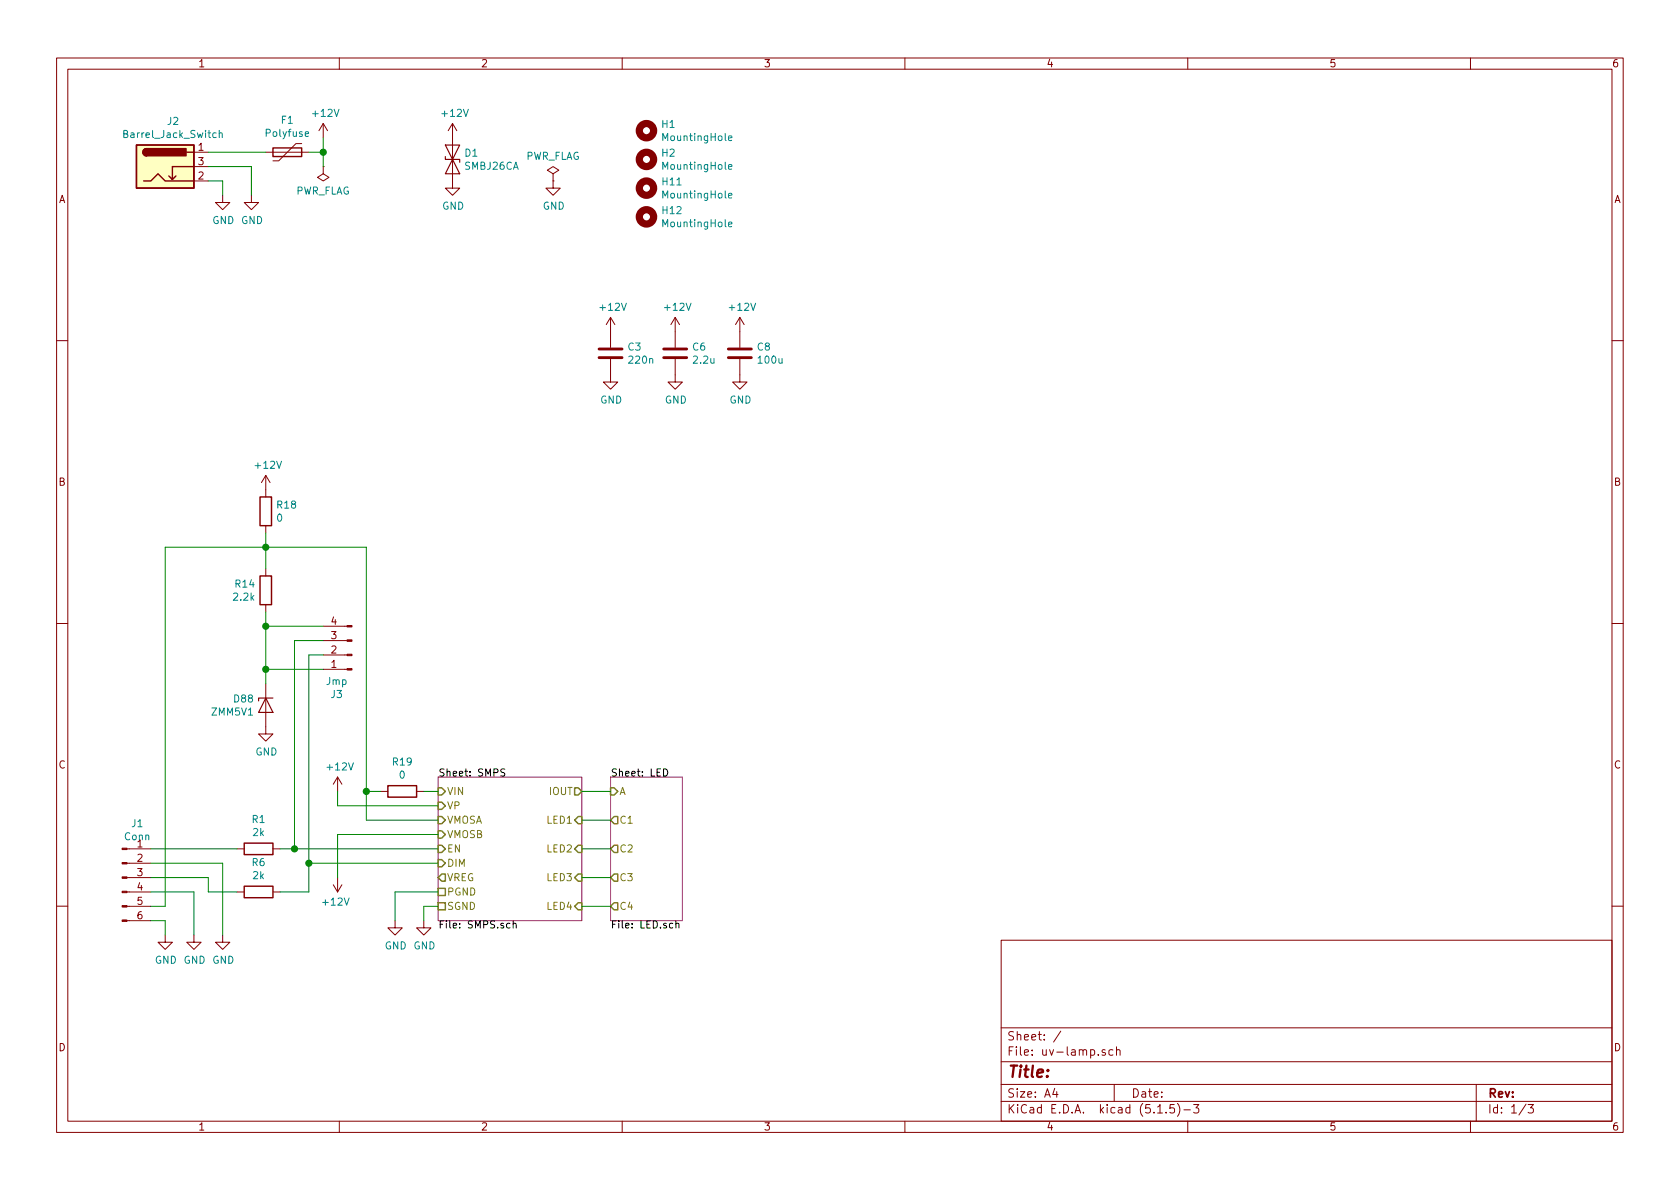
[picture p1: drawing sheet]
EESchema Schematic File Version 4
EELAYER 30 0
EELAYER END
$Descr A4 11693 8268
encoding utf-8
Sheet 1 3
Title ""
Date ""
Rev ""
Comp ""
Comment1 ""
Comment2 ""
Comment3 ""
Comment4 ""
$EndDescr
$Comp
L Connector:Barrel_Jack_Switch J2
U 1 1
P 1150 1150
F 0 "J2" H 1205 1467 50  0000 C CNN
F 1 "Barrel_Jack_Switch" H 1205 1376 50  0000 C CNN
F 2 "mod:BARREL_JACK" H 1200 1110 50  0001 C CNN
F 3 "~" H 1200 1110 50  0001 C CNN
	1    1150 1150
	1    0    0    -1  
$EndComp
$Sheet
S 3050 5400 1000 1000
U 5CB5A3BC
F0 "SMPS" 50
F1 "SMPS.sch" 50
F2 "IOUT" O R 4050 5500 50 
F3 "PGND" U L 3050 6200 50 
F4 "SGND" U L 3050 6300 50 
F5 "EN" I L 3050 5900 50 
F6 "VREG" O L 3050 6100 50 
F7 "VIN" I L 3050 5500 50 
F8 "DIM" I L 3050 6000 50 
F9 "LED4" I R 4050 6300 50 
F10 "LED3" I R 4050 6100 50 
F11 "LED2" I R 4050 5900 50 
F12 "LED1" I R 4050 5700 50 
F13 "VMOSA" I L 3050 5700 50 
F14 "VMOSB" I L 3050 5800 50 
F15 "VP" I L 3050 5600 50 
$EndSheet
$Comp
L Device:Polyfuse F1
U 1 1
P 2000 1050
F 0 "F1" V 1775 1050 50  0000 C CNN
F 1 "Polyfuse" V 1866 1050 50  0000 C CNN
F 2 "mod:C_Rect_L7.0mm_W2.5mm_P5.00mm" H 2050 850 50  0001 L CNN
F 3 "~" H 2000 1050 50  0001 C CNN
	1    2000 1050
	0    1    1    0   
$EndComp
$Comp
L Device:D_TVS D1
U 1 1
P 3150 1100
F 0 "D1" V 3104 1179 50  0000 L CNN
F 1 "SMBJ26CA" V 3195 1179 50  0000 L CNN
F 2 "mod:D_SMB_Handsoldering" H 3150 1100 50  0001 C CNN
F 3 "~" H 3150 1100 50  0001 C CNN
	1    3150 1100
	0    1    1    0   
$EndComp
$Comp
L power:GND #PWR0101
U 1 1
P 3150 1250
F 0 "#PWR0101" H 3150 1000 50  0001 C CNN
F 1 "GND" H 3155 1077 50  0000 C CNN
F 2 "" H 3150 1250 50  0001 C CNN
F 3 "" H 3150 1250 50  0001 C CNN
	1    3150 1250
	1    0    0    -1  
$EndComp
$Comp
L power:GND #PWR0102
U 1 1
P 1550 1350
F 0 "#PWR0102" H 1550 1100 50  0001 C CNN
F 1 "GND" H 1555 1177 50  0000 C CNN
F 2 "" H 1550 1350 50  0001 C CNN
F 3 "" H 1550 1350 50  0001 C CNN
	1    1550 1350
	1    0    0    -1  
$EndComp
Wire Wire Line
	1450 1250 1550 1250
Wire Wire Line
	1550 1250 1550 1350
$Comp
L power:+12V #PWR0103
U 1 1
P 2250 950
F 0 "#PWR0103" H 2250 800 50  0001 C CNN
F 1 "+12V" H 2265 1123 50  0000 C CNN
F 2 "" H 2250 950 50  0001 C CNN
F 3 "" H 2250 950 50  0001 C CNN
	1    2250 950 
	1    0    0    -1  
$EndComp
Wire Wire Line
	2150 1050 2250 1050
Wire Wire Line
	2250 1050 2250 950 
$Comp
L power:+12V #PWR0104
U 1 1
P 3150 950
F 0 "#PWR0104" H 3150 800 50  0001 C CNN
F 1 "+12V" H 3165 1123 50  0000 C CNN
F 2 "" H 3150 950 50  0001 C CNN
F 3 "" H 3150 950 50  0001 C CNN
	1    3150 950 
	1    0    0    -1  
$EndComp
Wire Wire Line
	3050 6300 2950 6300
$Sheet
S 4250 5400 500  1000
U 5CBCE28D
F0 "LED" 50
F1 "LED.sch" 50
F2 "A" I L 4250 5500 50 
F3 "C1" O L 4250 5700 50 
F4 "C2" O L 4250 5900 50 
F5 "C3" O L 4250 6100 50 
F6 "C4" O L 4250 6300 50 
$EndSheet
Wire Wire Line
	4050 5500 4250 5500
Wire Wire Line
	4250 5900 4050 5900
Wire Wire Line
	4050 6100 4250 6100
Wire Wire Line
	4050 6300 4250 6300
$Comp
L Connector:Conn_01x06_Male J1
U 1 1
P 850 6100
F 0 "J1" H 956 6478 50  0000 C CNN
F 1 "Conn" H 956 6387 50  0000 C CNN
F 2 "mod:Pin_Header_Straight_2x03_Pitch2.54mm" H 850 6100 50  0001 C CNN
F 3 "~" H 850 6100 50  0001 C CNN
	1    850  6100
	1    0    0    -1  
$EndComp
$Comp
L power:GND #PWR0108
U 1 1
P 1150 6500
F 0 "#PWR0108" H 1150 6250 50  0001 C CNN
F 1 "GND" H 1155 6327 50  0000 C CNN
F 2 "" H 1150 6500 50  0001 C CNN
F 3 "" H 1150 6500 50  0001 C CNN
	1    1150 6500
	1    0    0    -1  
$EndComp
Wire Wire Line
	1150 6500 1150 6400
Wire Wire Line
	1150 6400 1050 6400
$Comp
L power:GND #PWR0109
U 1 1
P 1350 6500
F 0 "#PWR0109" H 1350 6250 50  0001 C CNN
F 1 "GND" H 1355 6327 50  0000 C CNN
F 2 "" H 1350 6500 50  0001 C CNN
F 3 "" H 1350 6500 50  0001 C CNN
	1    1350 6500
	1    0    0    -1  
$EndComp
$Comp
L power:GND #PWR0110
U 1 1
P 1550 6500
F 0 "#PWR0110" H 1550 6250 50  0001 C CNN
F 1 "GND" H 1555 6327 50  0000 C CNN
F 2 "" H 1550 6500 50  0001 C CNN
F 3 "" H 1550 6500 50  0001 C CNN
	1    1550 6500
	1    0    0    -1  
$EndComp
Wire Wire Line
	1350 6500 1350 6200
Wire Wire Line
	1350 6200 1050 6200
Wire Wire Line
	1550 6000 1050 6000
Wire Wire Line
	1550 6000 1550 6500
$Comp
L power:PWR_FLAG #FLG0101
U 1 1
P 2250 1150
F 0 "#FLG0101" H 2250 1225 50  0001 C CNN
F 1 "PWR_FLAG" H 2250 1323 50  0000 C CNN
F 2 "" H 2250 1150 50  0001 C CNN
F 3 "~" H 2250 1150 50  0001 C CNN
	1    2250 1150
	-1   0    0    1   
$EndComp
Wire Wire Line
	2250 1150 2250 1050
Connection ~ 2250 1050
$Comp
L power:GND #PWR0111
U 1 1
P 3850 1250
F 0 "#PWR0111" H 3850 1000 50  0001 C CNN
F 1 "GND" H 3855 1077 50  0000 C CNN
F 2 "" H 3850 1250 50  0001 C CNN
F 3 "" H 3850 1250 50  0001 C CNN
	1    3850 1250
	1    0    0    -1  
$EndComp
$Comp
L power:PWR_FLAG #FLG0102
U 1 1
P 3850 1250
F 0 "#FLG0102" H 3850 1325 50  0001 C CNN
F 1 "PWR_FLAG" H 3850 1424 50  0000 C CNN
F 2 "" H 3850 1250 50  0001 C CNN
F 3 "~" H 3850 1250 50  0001 C CNN
	1    3850 1250
	1    0    0    -1  
$EndComp
$Comp
L power:GND #PWR0112
U 1 1
P 1750 1350
F 0 "#PWR0112" H 1750 1100 50  0001 C CNN
F 1 "GND" H 1755 1177 50  0000 C CNN
F 2 "" H 1750 1350 50  0001 C CNN
F 3 "" H 1750 1350 50  0001 C CNN
	1    1750 1350
	1    0    0    -1  
$EndComp
Wire Wire Line
	1750 1350 1750 1150
Wire Wire Line
	1450 1150 1750 1150
Wire Wire Line
	1450 1050 1850 1050
$Comp
L power:GND #PWR0106
U 1 1
P 2750 6400
F 0 "#PWR0106" H 2750 6150 50  0001 C CNN
F 1 "GND" H 2755 6227 50  0000 C CNN
F 2 "" H 2750 6400 50  0001 C CNN
F 3 "" H 2750 6400 50  0001 C CNN
	1    2750 6400
	1    0    0    -1  
$EndComp
$Comp
L power:GND #PWR0113
U 1 1
P 2950 6400
F 0 "#PWR0113" H 2950 6150 50  0001 C CNN
F 1 "GND" H 2955 6227 50  0000 C CNN
F 2 "" H 2950 6400 50  0001 C CNN
F 3 "" H 2950 6400 50  0001 C CNN
	1    2950 6400
	1    0    0    -1  
$EndComp
Wire Wire Line
	2750 6400 2750 6200
Wire Wire Line
	2750 6200 3050 6200
Wire Wire Line
	2950 6300 2950 6400
$Comp
L Mechanical:MountingHole H1
U 1 1
P 4500 900
F 0 "H1" H 4600 946 50  0000 L CNN
F 1 "MountingHole" H 4600 855 50  0000 L CNN
F 2 "mod:MountingHole_4.3mm_M4_Pad" H 4500 900 50  0001 C CNN
F 3 "~" H 4500 900 50  0001 C CNN
	1    4500 900 
	1    0    0    -1  
$EndComp
$Comp
L Mechanical:MountingHole H2
U 1 1
P 4500 1100
F 0 "H2" H 4600 1146 50  0000 L CNN
F 1 "MountingHole" H 4600 1055 50  0000 L CNN
F 2 "mod:MountingHole_4.3mm_M4_Pad" H 4500 1100 50  0001 C CNN
F 3 "~" H 4500 1100 50  0001 C CNN
	1    4500 1100
	1    0    0    -1  
$EndComp
Wire Wire Line
	1050 6300 1150 6300
Wire Wire Line
	1650 5900 1050 5900
$Comp
L Mechanical:MountingHole H11
U 1 1
P 4500 1300
F 0 "H11" H 4600 1346 50  0000 L CNN
F 1 "MountingHole" H 4600 1255 50  0000 L CNN
F 2 "mod:MountingHole_4.3mm_M4_Pad" H 4500 1300 50  0001 C CNN
F 3 "~" H 4500 1300 50  0001 C CNN
	1    4500 1300
	1    0    0    -1  
$EndComp
$Comp
L Mechanical:MountingHole H12
U 1 1
P 4500 1500
F 0 "H12" H 4600 1546 50  0000 L CNN
F 1 "MountingHole" H 4600 1455 50  0000 L CNN
F 2 "mod:MountingHole_4.3mm_M4_Pad" H 4500 1500 50  0001 C CNN
F 3 "~" H 4500 1500 50  0001 C CNN
	1    4500 1500
	1    0    0    -1  
$EndComp
$Comp
L Connector:Conn_01x04_Male J3
U 1 1
P 2450 4550
F 0 "J3" H 2556 4828 50  0000 C CNN
F 1 "Jmp" H 2556 4737 50  0000 C CNN
F 2 "mod:Pin_Header_Straight_2x02_Pitch2.54mm" H 2450 4550 50  0001 C CNN
F 3 "~" H 2450 4550 50  0001 C CNN
	1    2450 4550
	-1   0    0    1   
$EndComp
$Comp
L Device:D_Zener D?
U 1 1
P 1850 4900
AR Path="/5CB5A3BC/5CCECD83" Ref="D?"  Part="1" 
AR Path="/5CCECD83" Ref="D88"  Part="1" 
F 0 "D88" V 1804 4979 50  0000 L CNN
F 1 "ZMM5V1" V 1895 4979 50  0000 L CNN
F 2 "mod:D_MiniMELF_Handsoldering" H 1850 4900 50  0001 C CNN
F 3 "~" H 1850 4900 50  0001 C CNN
	1    1850 4900
	0    -1   1    0   
$EndComp
$Comp
L Device:R R14
U 1 1
P 1850 4100
F 0 "R14" H 1920 4146 50  0000 L CNN
F 1 "2.2k" H 1920 4055 50  0000 L CNN
F 2 "mod:R_1206_HandSoldering" V 1780 4100 50  0001 C CNN
F 3 "~" H 1850 4100 50  0001 C CNN
	1    1850 4100
	-1   0    0    -1  
$EndComp
$Comp
L power:+12V #PWR01
U 1 1
P 1850 3400
F 0 "#PWR01" H 1850 3250 50  0001 C CNN
F 1 "+12V" H 1865 3573 50  0000 C CNN
F 2 "" H 1850 3400 50  0001 C CNN
F 3 "" H 1850 3400 50  0001 C CNN
	1    1850 3400
	1    0    0    -1  
$EndComp
$Comp
L Device:R R?
U 1 1
P 1800 5900
AR Path="/5CB5A3BC/5CCDB116" Ref="R?"  Part="1" 
AR Path="/5CCDB116" Ref="R1"  Part="1" 
F 0 "R1" V 1593 5900 50  0000 C CNN
F 1 "2k" V 1684 5900 50  0000 C CNN
F 2 "mod:R_1206_HandSoldering" V 1730 5900 50  0001 C CNN
F 3 "~" H 1800 5900 50  0001 C CNN
	1    1800 5900
	0    1    1    0   
$EndComp
$Comp
L Device:R R?
U 1 1
P 1800 6200
AR Path="/5CB5A3BC/5CCDBA9E" Ref="R?"  Part="1" 
AR Path="/5CCDBA9E" Ref="R6"  Part="1" 
F 0 "R6" V 1593 6200 50  0000 C CNN
F 1 "2k" V 1684 6200 50  0000 C CNN
F 2 "mod:R_1206_HandSoldering" V 1730 6200 50  0001 C CNN
F 3 "~" H 1800 6200 50  0001 C CNN
	1    1800 6200
	0    1    1    0   
$EndComp
Wire Wire Line
	1850 4650 2250 4650
Wire Wire Line
	1850 4650 1850 4750
Connection ~ 1850 4650
Wire Wire Line
	1850 4250 1850 4350
Wire Wire Line
	2250 4350 1850 4350
Connection ~ 1850 4350
Wire Wire Line
	1850 4350 1850 4650
Wire Wire Line
	1450 6200 1450 6100
Wire Wire Line
	1050 6100 1450 6100
Wire Wire Line
	2150 4550 2250 4550
Wire Wire Line
	1650 6200 1450 6200
$Comp
L power:GND #PWR0114
U 1 1
P 1850 5050
F 0 "#PWR0114" H 1850 4800 50  0001 C CNN
F 1 "GND" H 1855 4877 50  0000 C CNN
F 2 "" H 1850 5050 50  0001 C CNN
F 3 "" H 1850 5050 50  0001 C CNN
	1    1850 5050
	1    0    0    -1  
$EndComp
$Comp
L Device:R R?
U 1 1
P 2800 5500
AR Path="/5CB5A3BC/5CCF27A7" Ref="R?"  Part="1" 
AR Path="/5CCF27A7" Ref="R19"  Part="1" 
F 0 "R19" V 2593 5500 50  0000 C CNN
F 1 "0" V 2684 5500 50  0000 C CNN
F 2 "mod:R_2010_HandSoldering" V 2730 5500 50  0001 C CNN
F 3 "~" H 2800 5500 50  0001 C CNN
	1    2800 5500
	0    1    1    0   
$EndComp
$Comp
L Device:R R?
U 1 1
P 1850 3550
AR Path="/5CB5A3BC/5CCF3D18" Ref="R?"  Part="1" 
AR Path="/5CCF3D18" Ref="R18"  Part="1" 
F 0 "R18" H 1920 3596 50  0000 L CNN
F 1 "0" H 1920 3505 50  0000 L CNN
F 2 "mod:R_2010_HandSoldering" V 1780 3550 50  0001 C CNN
F 3 "~" H 1850 3550 50  0001 C CNN
	1    1850 3550
	1    0    0    -1  
$EndComp
Wire Wire Line
	1850 3950 1850 3800
Wire Wire Line
	1850 3800 1150 3800
Connection ~ 1850 3800
Wire Wire Line
	1850 3800 1850 3700
Wire Wire Line
	1850 3800 2550 3800
$Comp
L Device:C C?
U 1 1
P 4700 2450
AR Path="/5CB5A3BC/5CCFD9EC" Ref="C?"  Part="1" 
AR Path="/5CCFD9EC" Ref="C6"  Part="1" 
F 0 "C6" H 4815 2496 50  0000 L CNN
F 1 "2.2u" H 4815 2405 50  0000 L CNN
F 2 "mod:C_1210_HandSoldering" H 4738 2300 50  0001 C CNN
F 3 "~" H 4700 2450 50  0001 C CNN
	1    4700 2450
	1    0    0    -1  
$EndComp
$Comp
L Device:C C?
U 1 1
P 5150 2450
AR Path="/5CB5A3BC/5CCFD9F4" Ref="C?"  Part="1" 
AR Path="/5CCFD9F4" Ref="C8"  Part="1" 
F 0 "C8" H 5265 2496 50  0000 L CNN
F 1 "100u" H 5265 2405 50  0000 L CNN
F 2 "mod:C_1812_HandSoldering" H 5188 2300 50  0001 C CNN
F 3 "~" H 5150 2450 50  0001 C CNN
	1    5150 2450
	1    0    0    -1  
$EndComp
$Comp
L Device:C C?
U 1 1
P 4250 2450
AR Path="/5CB5A3BC/5CCFD9FC" Ref="C?"  Part="1" 
AR Path="/5CCFD9FC" Ref="C3"  Part="1" 
F 0 "C3" H 4365 2496 50  0000 L CNN
F 1 "220n" H 4365 2405 50  0000 L CNN
F 2 "mod:C_1206_HandSoldering" H 4288 2300 50  0001 C CNN
F 3 "~" H 4250 2450 50  0001 C CNN
	1    4250 2450
	1    0    0    -1  
$EndComp
$Comp
L power:+12V #PWR0105
U 1 1
P 4250 2300
F 0 "#PWR0105" H 4250 2150 50  0001 C CNN
F 1 "+12V" H 4265 2473 50  0000 C CNN
F 2 "" H 4250 2300 50  0001 C CNN
F 3 "" H 4250 2300 50  0001 C CNN
	1    4250 2300
	1    0    0    -1  
$EndComp
$Comp
L power:+12V #PWR0107
U 1 1
P 4700 2300
F 0 "#PWR0107" H 4700 2150 50  0001 C CNN
F 1 "+12V" H 4715 2473 50  0000 C CNN
F 2 "" H 4700 2300 50  0001 C CNN
F 3 "" H 4700 2300 50  0001 C CNN
	1    4700 2300
	1    0    0    -1  
$EndComp
$Comp
L power:+12V #PWR0115
U 1 1
P 5150 2300
F 0 "#PWR0115" H 5150 2150 50  0001 C CNN
F 1 "+12V" H 5165 2473 50  0000 C CNN
F 2 "" H 5150 2300 50  0001 C CNN
F 3 "" H 5150 2300 50  0001 C CNN
	1    5150 2300
	1    0    0    -1  
$EndComp
$Comp
L power:GND #PWR0116
U 1 1
P 4250 2600
F 0 "#PWR0116" H 4250 2350 50  0001 C CNN
F 1 "GND" H 4255 2427 50  0000 C CNN
F 2 "" H 4250 2600 50  0001 C CNN
F 3 "" H 4250 2600 50  0001 C CNN
	1    4250 2600
	1    0    0    -1  
$EndComp
$Comp
L power:GND #PWR0117
U 1 1
P 4700 2600
F 0 "#PWR0117" H 4700 2350 50  0001 C CNN
F 1 "GND" H 4705 2427 50  0000 C CNN
F 2 "" H 4700 2600 50  0001 C CNN
F 3 "" H 4700 2600 50  0001 C CNN
	1    4700 2600
	1    0    0    -1  
$EndComp
$Comp
L power:GND #PWR0118
U 1 1
P 5150 2600
F 0 "#PWR0118" H 5150 2350 50  0001 C CNN
F 1 "GND" H 5155 2427 50  0000 C CNN
F 2 "" H 5150 2600 50  0001 C CNN
F 3 "" H 5150 2600 50  0001 C CNN
	1    5150 2600
	1    0    0    -1  
$EndComp
$Comp
L power:+12V #PWR02
U 1 1
P 2350 5500
F 0 "#PWR02" H 2350 5350 50  0001 C CNN
F 1 "+12V" H 2365 5673 50  0000 C CNN
F 2 "" H 2350 5500 50  0001 C CNN
F 3 "" H 2350 5500 50  0001 C CNN
	1    2350 5500
	1    0    0    -1  
$EndComp
Wire Wire Line
	2950 5500 3050 5500
Wire Wire Line
	2650 5500 2550 5500
Wire Wire Line
	2550 3800 2550 5500
Wire Wire Line
	2550 5500 2550 5700
Connection ~ 2550 5500
Wire Wire Line
	4050 5700 4250 5700
Wire Wire Line
	2350 5600 3050 5600
Wire Wire Line
	2550 5700 3050 5700
Wire Wire Line
	3050 5800 2350 5800
Wire Wire Line
	1150 3800 1150 6300
Wire Wire Line
	2350 5500 2350 5600
$Comp
L power:+12V #PWR0119
U 1 1
P 2350 6100
F 0 "#PWR0119" H 2350 5950 50  0001 C CNN
F 1 "+12V" H 2365 6273 50  0000 C CNN
F 2 "" H 2350 6100 50  0001 C CNN
F 3 "" H 2350 6100 50  0001 C CNN
	1    2350 6100
	-1   0    0    1   
$EndComp
Wire Wire Line
	2350 6100 2350 5800
Wire Wire Line
	1950 5900 2050 5900
Wire Wire Line
	2150 6200 2150 6000
Wire Wire Line
	1950 6200 2150 6200
Wire Wire Line
	2050 5900 2050 4450
Wire Wire Line
	2050 4450 2250 4450
Connection ~ 2050 5900
Wire Wire Line
	2050 5900 3050 5900
Wire Wire Line
	2150 6000 3050 6000
Connection ~ 2150 6000
Wire Wire Line
	2150 6000 2150 4550
$EndSCHEMATC
